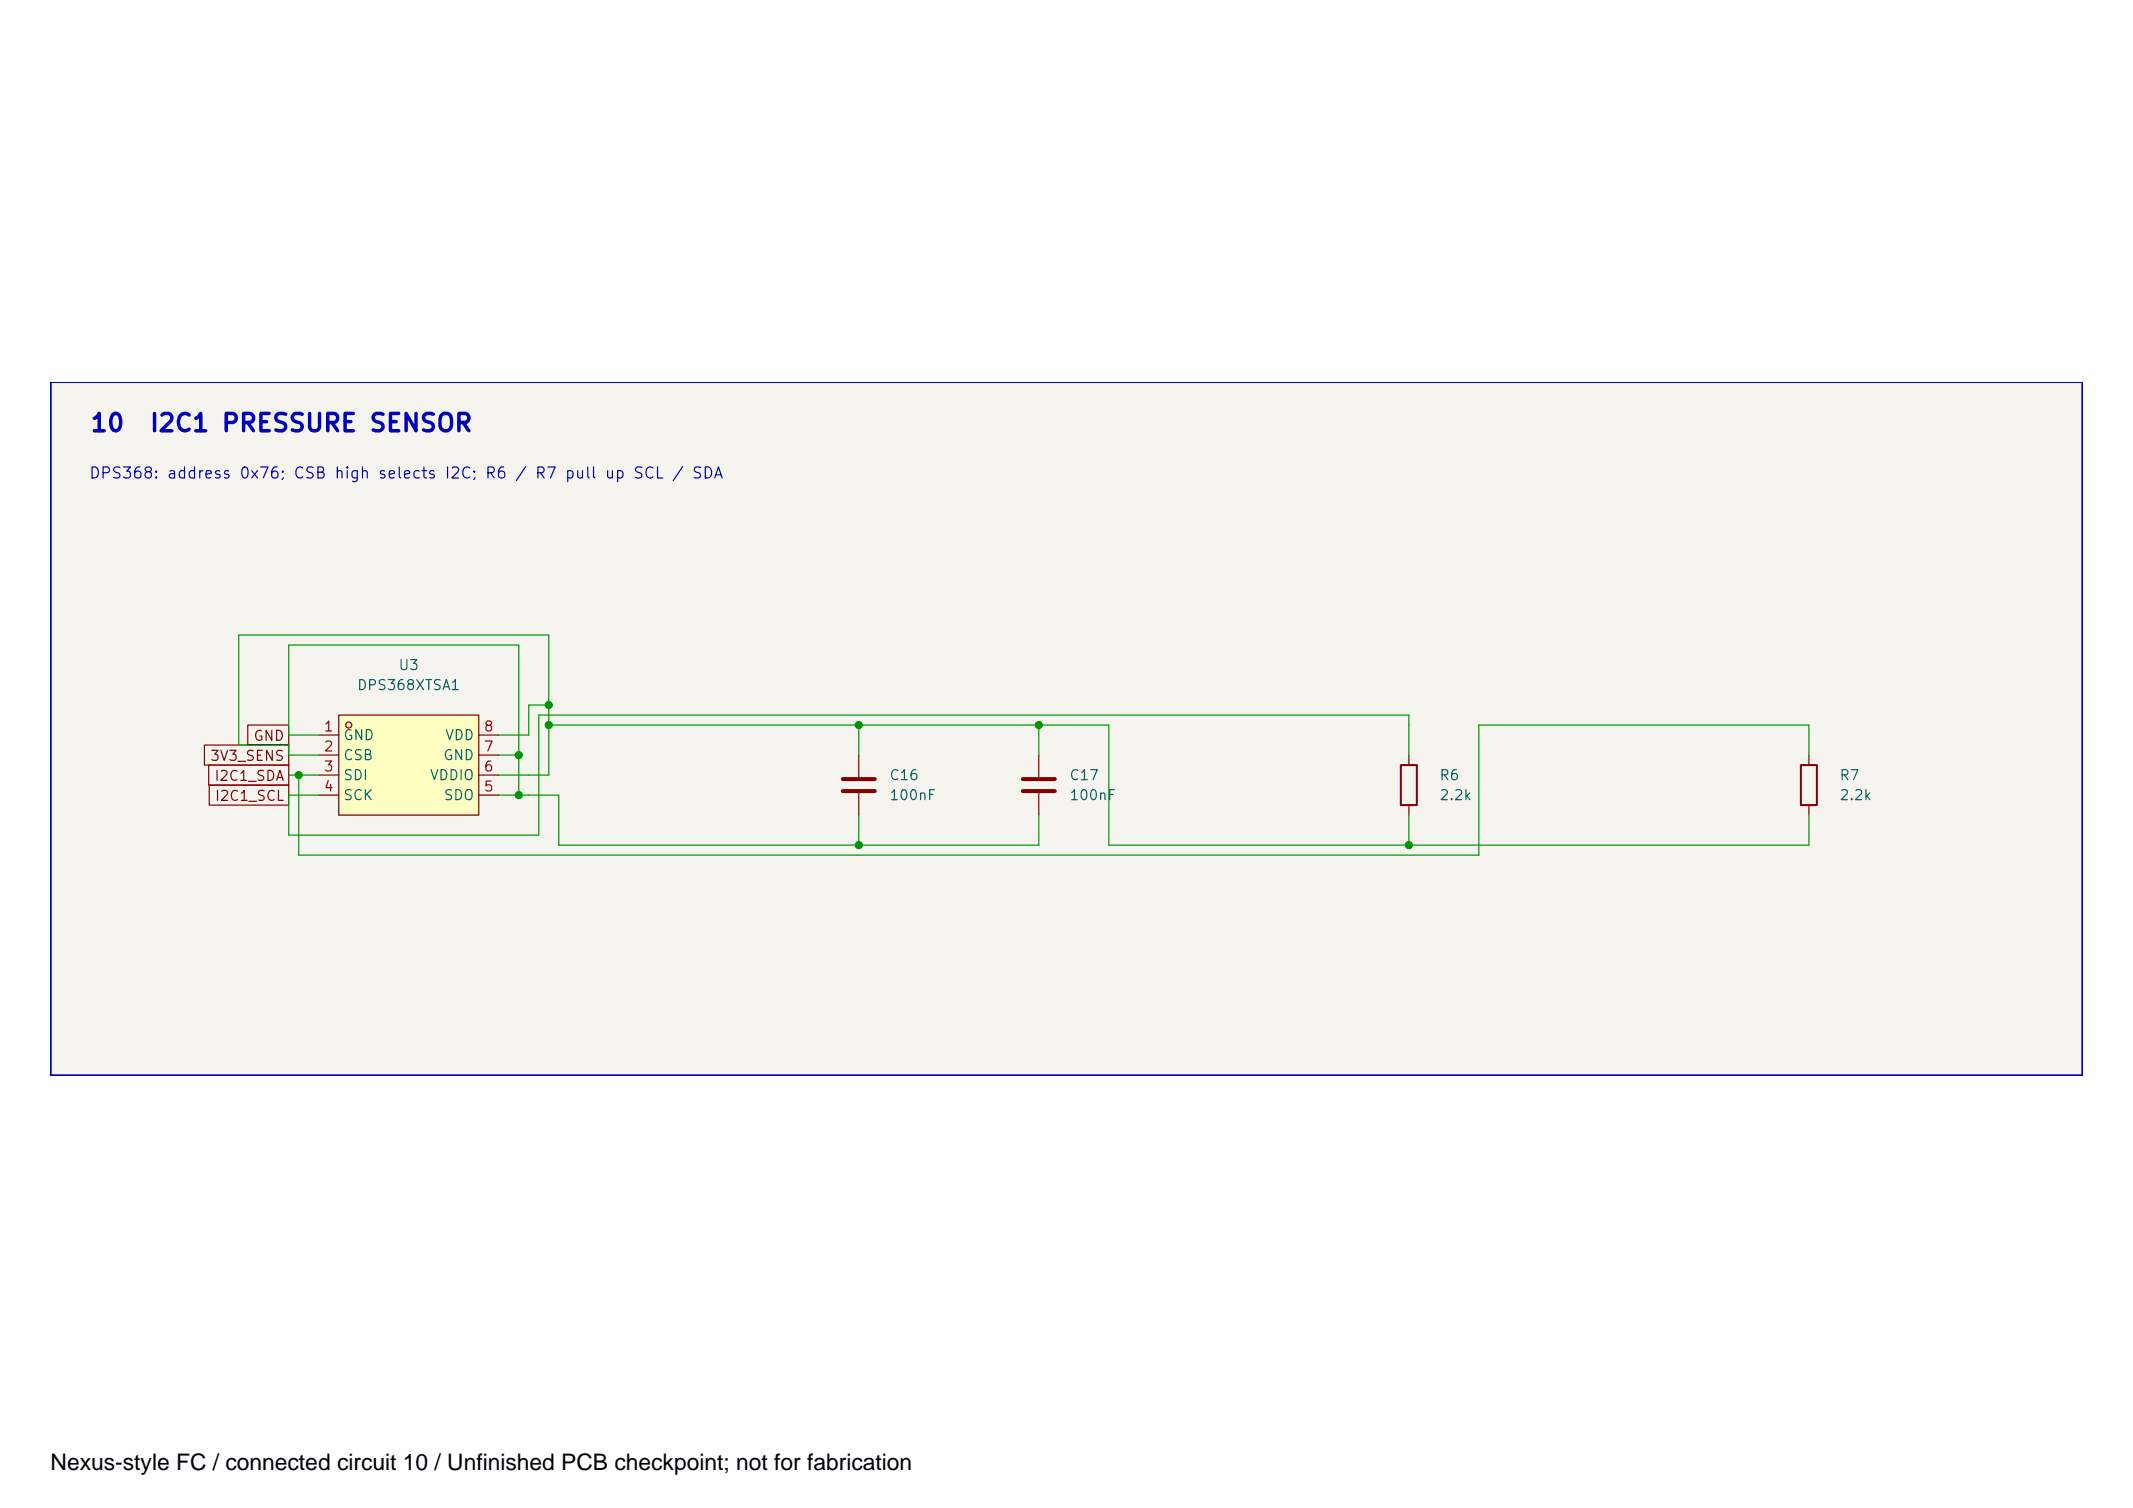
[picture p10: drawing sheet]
<svg xmlns="http://www.w3.org/2000/svg" width="297mm" height="210mm" viewBox="0 0 297 210" stroke-linecap="round" stroke-linejoin="round" font-family="sans-serif">
<path d="M7 53.1h283v96.6h-283z" fill="#f5f4ef" stroke="#f5f4ef" stroke-width=".14"/>
<path d="M117.4 108.4h4.4M117.4 110.1h4.4" fill="none" stroke="#840000" stroke-width=".56"/>
<path d="M119.6 105.1v3.1M119.6 110.4v3.1" fill="none" stroke="#840000" stroke-width=".17"/>
<path d="M47.2 99.5h19.5v14h-19.5z" fill="#ffffc2"/>
<g fill="none" stroke="#840000" stroke-width=".17">
<path d="M47.2 99.5h19.5v14h-19.5zM28.5 103.7h11.7v2.8h-11.7zM29.1 106.5h11.1v2.8h-11.1zM29.1 109.3h11.1v2.8h-11.1zM34.5 100.9h5.7v2.8h-5.7zM44.4 102.3h2.8M44.4 105.1h2.8M44.4 107.9h2.8M44.4 110.7h2.8M66.7 102.3h2.8M66.7 105.1h2.8M66.7 107.9h2.8"/>
<path d="M66.7 110.7h2.8M144.7 105.1v3.1M144.7 110.4v3.1M196.2 105.1v1.4M196.2 112.1v1.4M251.9 105.1v1.4M251.9 112.1v1.4"/>
<circle cx="48.6" cy="100.9" r=".42"/>
</g>
<path d="M142.4 108.4h4.5M142.4 110.1h4.5" fill="none" stroke="#840000" stroke-width=".56"/>
<path d="M195.1 106.5h2.2v5.6h-2.2zM250.8 106.5h2.2v5.6h-2.2z" fill="none" stroke="#840000" stroke-width=".28"/>
<g fill="none" stroke="#009600" stroke-width=".17">
<path d="M76.4 98.1h-2.8v4.2h-4.1M40.2 107.9h4.2M44.4 102.3h-4.2v-12.5h32v20.9M44.4 105.1h-4.2v-1.4h-7v-15.3h43.2v19.5h-6.9M69.5 110.7h8.3v6.9h66.9v-4.1M69.5 105.1h2.7M76.4 100.9h78v16.7h97.5v-4.1M119.6 100.9v4.2M119.6 113.5v4.1M144.7 100.9v4.2M196.2 105.1v-5.6h-121.2v16.7h-34.8v-5.5h4.2M196.2 113.5v4.1"/>
<path d="M251.9 105.1v-4.2h-46v18.1h-164.3v-11.1"/>
</g>
<path d="M7.1 53.2h282.9v96.5h-282.9z" fill="none" stroke="#0000c2" stroke-width=".28"/>
<g fill="#009600" stroke="#009600" stroke-width=".14">
<circle cx="72.2" cy="105.1" r=".5"/>
<circle cx="72.2" cy="110.7" r=".5"/>
<circle cx="76.4" cy="100.9" r=".5"/>
<circle cx="41.6" cy="107.9" r=".5"/>
<circle cx="119.6" cy="117.6" r=".5"/>
<circle cx="196.2" cy="117.6" r=".5"/>
<circle cx="76.4" cy="98.1" r=".5"/>
<circle cx="119.6" cy="100.9" r=".5"/>
<circle cx="144.7" cy="100.9" r=".5"/>
</g>
<text font-size="3.2" x="7.1" y="204.6">Nexus-style FC / connected circuit 10 / Unfinished PCB checkpoint; not for fabrication</text>
<g font-size="2.4" fill="#0000c2">
<text x="12.4" y="60.7">10</text>
<text x="20.7" y="60.7">I2C1 PRESSURE SENSOR</text>
</g>
<text font-size="1.5" fill="#0000c2" x="12.3" y="67">DPS368: address 0x76; CSB high selects I2C; R6 / R7 pull up SCL / SDA</text>
<g font-size="1.4" fill="#a90000">
<text x="47.8" y="-.9">2</text>
<text x="119.5" y="-.9">13</text>
<text x="45" y="102.2">1</text>
<text x="45" y="105">2</text>
<text x="45" y="107.7">3</text>
<text x="67.3" y="107.7">6</text>
<text x="67.3" y="105">7</text>
<text x="67.3" y="102.2">8</text>
<text x="45" y="110.5">4</text>
<text x="67.3" y="110.5">5</text>
</g>
<g font-size="1.4" fill="#006464">
<text x="55.4" y="93.6">U3</text>
<text x="49.6" y="96.4">DPS368XTSA1</text>
<text x="47.7" y="103.4">GND</text>
<text x="47.7" y="106.2">CSB</text>
<text x="61.6" y="106.2">GND</text>
<text x="61.9" y="103.4">VDD</text>
<text x="47.7" y="108.9">SDI</text>
<text x="47.7" y="111.7">SCK</text>
<text x="59.8" y="108.9">VDDIO</text>
<text x="61.7" y="111.7">SDO</text>
<text x="123.8" y="108.9">C16</text>
<text x="123.8" y="111.7">100nF</text>
<text x="148.8" y="108.9">C17</text>
<text x="148.8" y="111.7">100nF</text>
<text x="200.4" y="108.9">R6</text>
<text x="200.4" y="111.7">2.2k</text>
<text x="256.1" y="108.9">R7</text>
<text x="256.1" y="111.7">2.2k</text>
</g>
<g font-size="1.4" fill="#840000">
<text x="29.2" y="106.3">3V3_SENS</text>
<text x="35.2" y="103.5">GND</text>
<text x="29.8" y="109">I2C1_SDA</text>
<text x="29.8" y="111.8">I2C1_SCL</text>
</g>
</svg>
